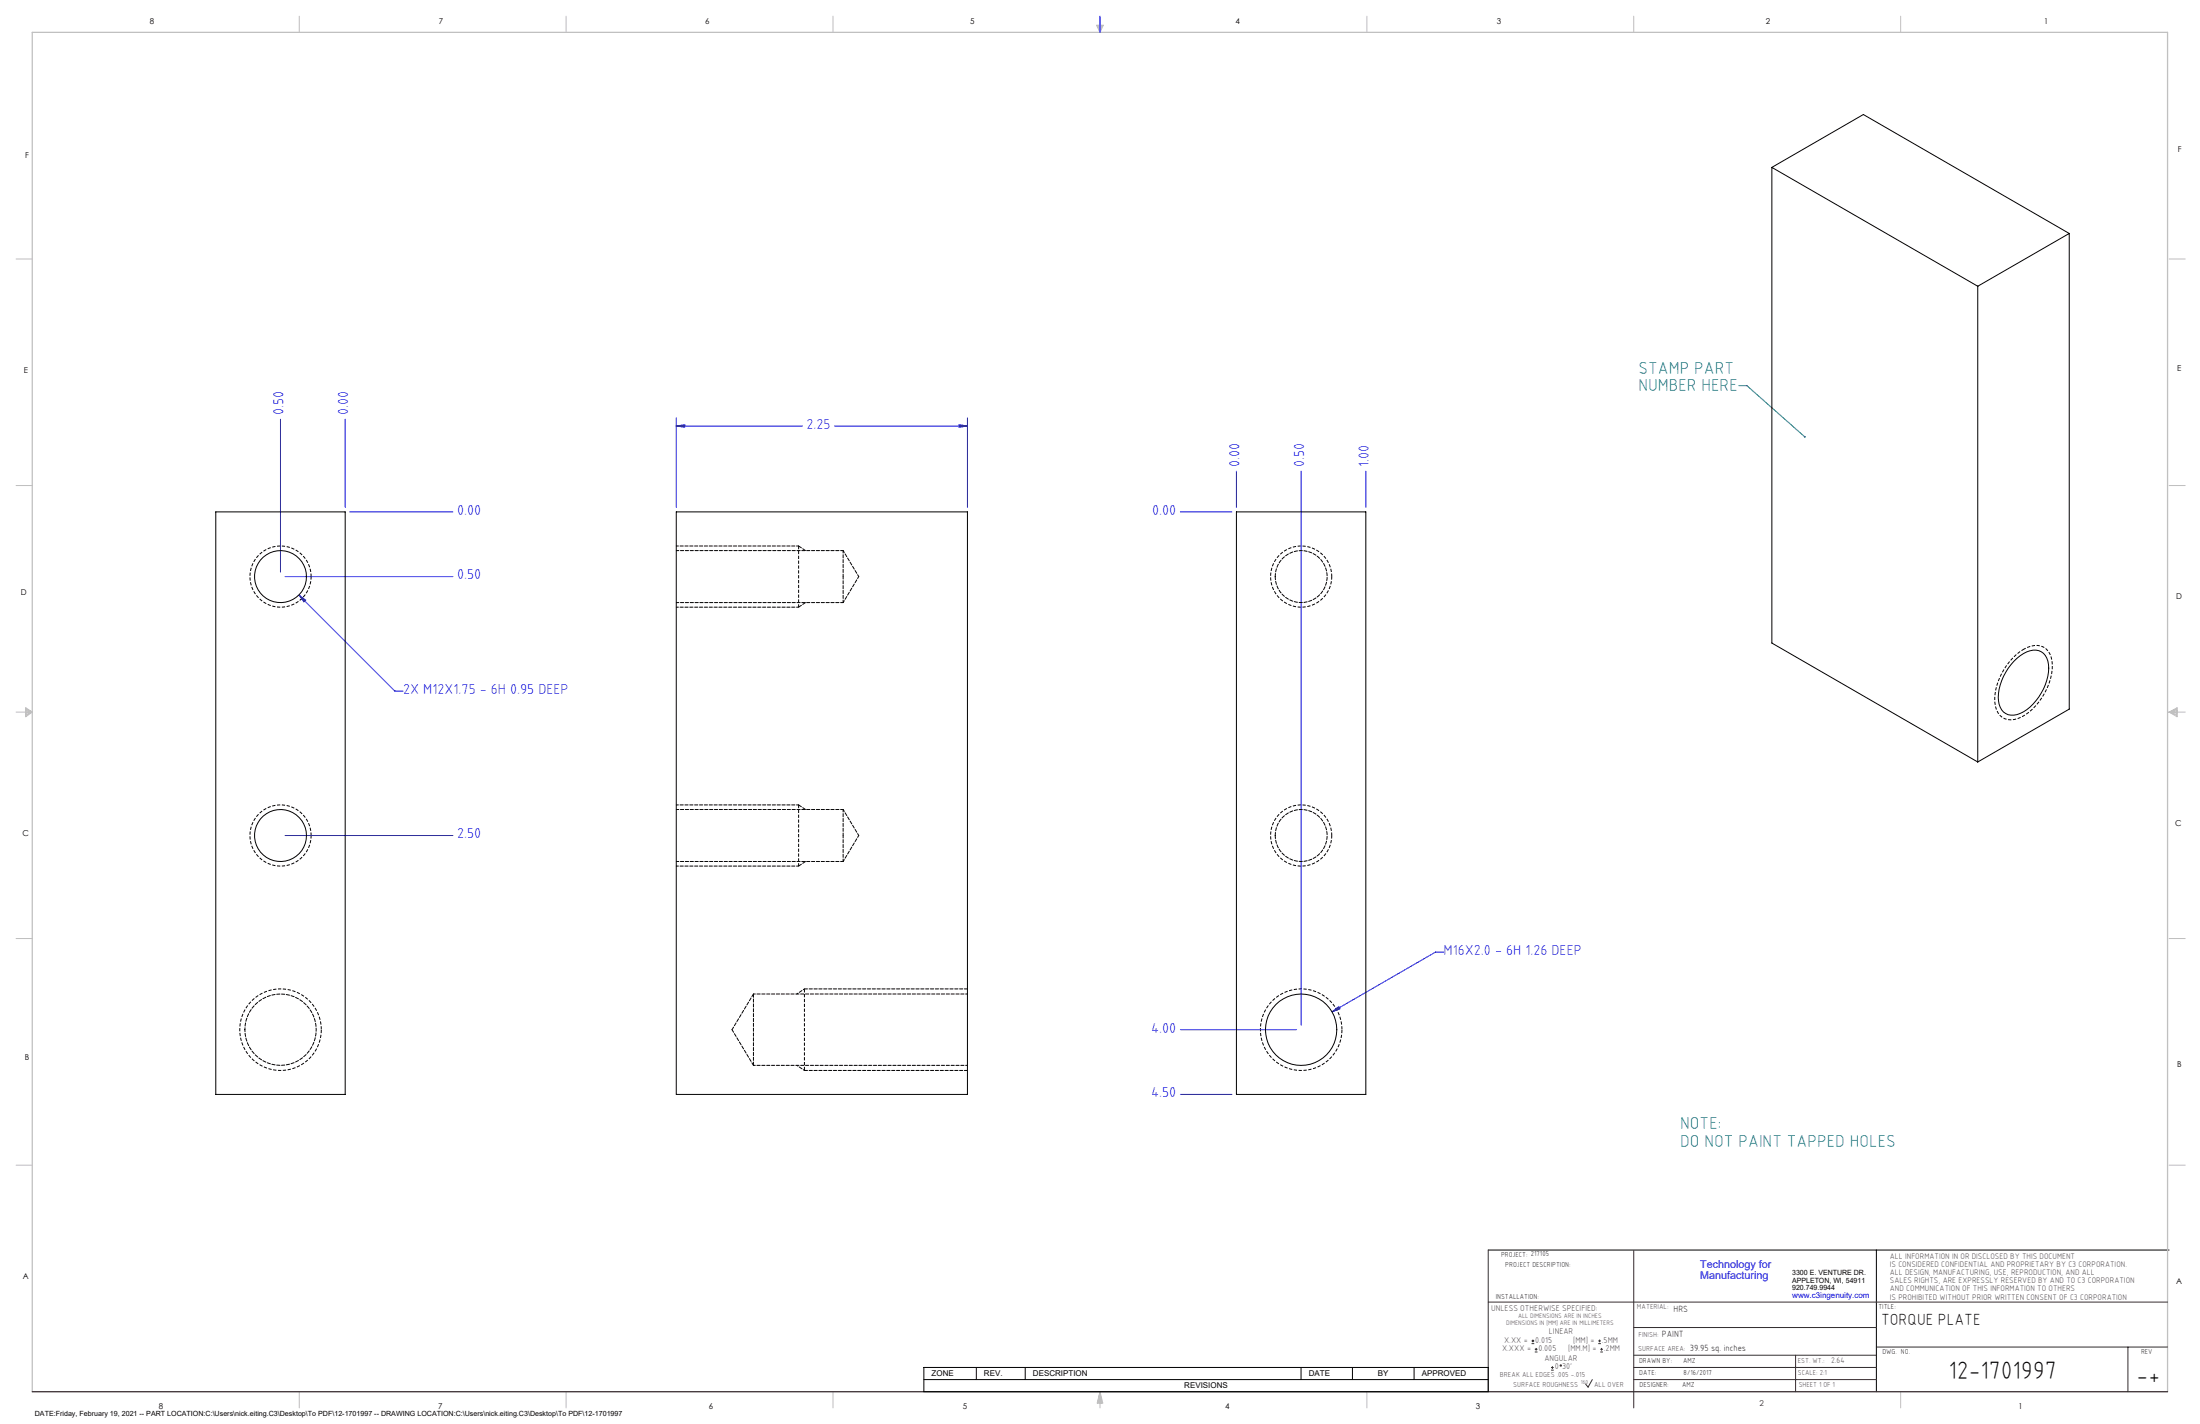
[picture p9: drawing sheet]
<svg xmlns="http://www.w3.org/2000/svg" width="864mm" height="559mm" viewBox="0 0 864 559" stroke-linecap="round" stroke-linejoin="round" font-family="sans-serif">
<path d="M584.2 490.5h267.3M736.6 490.5v55.6M362.7 536.6h221.5v9.5h-221.5zM383.3 536.6v4.8M402.4 536.6v4.8M510.7 536.6v4.8M530.9 536.6v4.8M555.1 536.6v4.8M362.7 541.4h221.5" fill="none" stroke="#000" stroke-width=".39"/>
<g fill="none" stroke="#c0c0c0" stroke-width=".39">
<path d="M117.5 6.4v6.3M222.2 6.4v6.3M327 6.4v6.3M430.4 9.9h2.7l-1.3 2.8zM430.9 9.9l.9 2.8M431.2 9.9l.6 2.8M432.1 9.9l-.3 2.8M432.6 9.9l-.8 2.8M536.6 6.4v6.3M641.3 6.4v6.3M746.1 6.4v6.3M6.3 101.6h6.4"/>
<path d="M851.5 101.6h6.3M6.3 190.5h6.4M851.5 190.5h6.3M6.3 279.4h6.4M10.1 277.7l2.6 1.7-2.6 1.9zM10.1 278.2l2.6 1.2M10.1 278.8l2.6 .6M12.7 279.4l-2.6 1.2M12.7 279.4l-2.6 .5M851.5 279.4h6.3M851.5 279.4l3.1 .5M851.5 279.4l3.1 1.2"/>
<path d="M851.5 279.4l3.1-1.7v3.6zM854.6 278.8l-3.1 .6M854.6 278.2l-3.1 1.2M6.3 368.3h6.4M851.5 368.3h6.3M6.3 457.2h6.4M851.5 457.2h6.3M117.5 546.1v6.4M222.2 546.1v6.4M327 546.1v6.4M431.8 546.1v6.4M431.8 546.1l1.1 4.5h-2.2z"/>
<path d="M431.8 546.1l.6 4.5M431.8 546.1l-.9 4.5M431.8 546.1l-.4 4.5M431.8 546.1l.3 4.5M536.6 546.1v6.4M746.1 546.1v6.4"/>
</g>
<path d="M12.7 546.1v-533.4h838.2v533.4" fill="none" stroke="#c0c0c0" stroke-width=".5"/>
<g fill="none" stroke="#00f" stroke-width=".39">
<path d="M431.8 6.4v6.3M110.1 164.5v60M135.5 164.5v34.6M265.5 167.2l3.3-.5v1zM265.5 164v35.1M265.5 167.2h49.5M327.6 167.2h52.2M376.4 166.7l3.4 .5-3.4 .5zM379.8 164v35.1M485.4 184.9v14.2M510.8 184.9v217.4M536.2 184.9v14.2"/>
<path d="M137.3 200.9h40.5M463.3 200.9h20.3M111.9 226.3h65.9M117.3 233.5l2.7 2-.7 .7zM117.3 233.5l37.7 37.7h3.2M111.9 327.9h65.9M566.7 373.6h-3.2l-40.6 23.5M522.9 397.1l2.6-2.1 .5 .9zM463.3 404.1h45.7M463.3 429.5h20.3"/>
</g>
<path d="M584.2 490.5v55.6M641.3 490.7v61.8M584.2 511h266.7M641.3 520.9h95.3M641.3 531.8h95.3M641.3 536.6h95.3M704.8 531.8v14.3M736.6 528.6h114.3M835.3 528.6v17.5M625.1 541.4l-1.7 2.9-1-1.2M641.3 541.4h95.3" fill="none" stroke="#382c30" stroke-width=".39"/>
<path d="M12.7 546.1h838.2" fill="none" stroke="#382c30" stroke-width=".5"/>
<path d="M126.1 404.1a16 16 0 0 0-23.6-14.1 16 16 0 0 0-1 27.5 16 16 0 0 0 24.6-12.3v-1.1M526.8 404.1a16 16 0 0 0-23.7-14.1 16 16 0 0 0-1 27.5 16 16 0 0 0 24.6-12.3l.1-1.1M315.8 420v-31.9" fill="none" stroke="#000" stroke-width=".39" stroke-dasharray="1.3 .6" stroke-dashoffset="-.1" stroke-linecap="butt"/>
<path d="M313.5 214.4v23.9M122.1 226.3a12 12 0 0 0-17.7-10.6 12 12 0 0 0-.8 20.6 12 12 0 0 0 18.5-9.1v-.9M522.8 226.3a12 12 0 0 0-17.7-10.6 12 12 0 0 0-.9 20.6 12 12 0 0 0 18.5-9.1l.1-.9M313.5 316v23.9M122.1 327.9a12 12 0 0 0-17.7-10.6 12 12 0 0 0-.8 20.6 12 12 0 0 0 18.5-9.1v-.9M522.8 327.9a12 12 0 0 0-17.7-10.6 12 12 0 0 0-.9 20.6 12 12 0 0 0 18.5-9.1l.1-.9" fill="none" stroke="#000" stroke-width=".39" stroke-dasharray="1.3 .6" stroke-dashoffset=".1" stroke-linecap="butt"/>
<path d="M794.3 254.8a7 7 0 0 1 9.7 .7 14 14 0 0 1 .4 12.6 23.1 23.1 0 0 1-12.2 13.8 6.4 6.4 0 0 1-9.1-6.3 24.6 24.6 0 0 1 11.2-20.8" fill="none" stroke="#000" stroke-width=".39" stroke-dasharray="1.3 .6" stroke-dashoffset=".3" stroke-linecap="butt"/>
<path d="M315.8 388.1l-3 2M312.8 418.1l3 2" fill="none" stroke="#000" stroke-width=".39" stroke-dasharray="1.3 .6" stroke-dashoffset=".7"/>
<path d="M379.8 388.1h-64M315.8 420.1h64" fill="none" stroke="#000" stroke-width=".39" stroke-dasharray="1.3 .6" stroke-dashoffset=".1"/>
<path d="M313.5 214.3v.1M316.2 216.1l-2.7-1.8M313.5 238.3l2.7-1.8M313.5 315.9v.1M316.2 317.7l-2.7-1.8M313.5 339.9l2.7-1.8M315.8 420.1v-.1" fill="none" stroke="#000" stroke-width=".39" stroke-dasharray="1.3 .6"/>
<path d="M313.5 214.3h-48M265.5 238.3h48M313.5 315.9h-48M265.5 339.9h48" fill="none" stroke="#000" stroke-width=".39" stroke-dasharray="1.3 .6" stroke-dashoffset=".4"/>
<path d="M682.6 151.3h3.1l22.8 20.1" fill="none" stroke="#008080" stroke-width=".39"/>
<path d="M708.2 171.3l.5-.1 .1 .4-.3-.2 .2 .3h-.4z" fill="#008080"/>
<g fill="#00f">
<path d="M376.4 166.7l3.4 .5-3.4 .5zM265.5 167.2l3.3-.5v1z"/>
<path d="M522.9 397.1l3.1-1.2-.5-.9zM117.3 233.5l2 2.7 .7-.7z"/>
</g>
<g fill="none" stroke="#000" stroke-width=".39">
<path d="M695.5 65.7l80.9 46.6M695.5 65.7l35.9-20.8 80.9 46.7M695.5 65.7v186.6l80.9 46.7M812.3 91.6v186.7l-35.9 20.7M812.3 91.6l-35.9 20.7M776.4 112.3v186.7M84.7 200.9h50.8v228.6h-50.8zM265.5 200.9h114.3v228.6h-114.3zM485.4 200.9h50.8v228.6h-50.8zM790.5 259.5a10.5 10.5 0 0 1 9.8-4.2 7.1 7.1 0 0 1 3.8 8.4 21.4 21.4 0 0 1-11.1 16.3 5.6 5.6 0 0 1-8.5-4.9 21 21 0 0 1 6-15.6z"/>
<circle cx="110.1" cy="226.3" r="10.2"/>
<circle cx="110.1" cy="327.9" r="10.2"/>
<circle cx="510.8" cy="404.1" r="14"/>
</g>
<path d="M295.8 390.1v28" fill="none" stroke="#000" stroke-width=".39" stroke-dasharray="1.3 .6"/>
<path d="M331 216.1h-65.5M265.5 236.5h65.5M331 226.3v-10.2M331 236.5v-10.2M331 317.7h-65.5M265.5 338.1h65.5M331 327.9v-10.2M331 338.1v-10.2" fill="none" stroke="#000" stroke-width=".39" stroke-dasharray="1.3 .6" stroke-dashoffset=".3"/>
<path d="M500.6 226.3a10.2 10.2 0 0 1 14.8-9.1 10.2 10.2 0 0 1 1.3 17.3 10.2 10.2 0 0 1-16-6.7l-.1-1.5M500.6 327.9a10.2 10.2 0 0 1 14.8-9.1 10.2 10.2 0 0 1 1.3 17.3 10.2 10.2 0 0 1-16-6.7l-.1-1.5M295.8 390.1l-8.4 14M287.4 404.1l8.4 14" fill="none" stroke="#000" stroke-width=".39" stroke-dasharray="1.3 .6" stroke-dashoffset=".1"/>
<path d="M379.8 390.1h-84M96.1 404.1a14 14 0 0 1 20.5-12.5 14 14 0 0 1 1.6 23.9 14 14 0 0 1-22-9.6l-.1-1.8M295.8 418.1h84" fill="none" stroke="#000" stroke-width=".39" stroke-dasharray="1.3 .6" stroke-dashoffset=".5"/>
<path d="M331 236.5l6.1-10.2M337.1 226.3l-6.1-10.2M331 338.1l6.1-10.2M337.1 327.9l-6.1-10.2" fill="none" stroke="#000" stroke-width=".39" stroke-dasharray="1.3 .6" stroke-dashoffset=".4"/>
<g fill="none" stroke="#382c30" stroke-width=".39">
<path d="M601.2 527.3h1.1M601.2 526.2h1.1M601.7 525.7v1M602.5 530.5h1M602.5 529.5h1M603 529v1M608.9 537.7h1M608.9 536.6h1M609.4 536.1v1.1M627.4 527.3h1M627.4 526.2h1M627.9 525.7v1"/>
<path d="M628.2 530.5h1M628.2 529.5h1M628.7 529v1"/>
<circle cx="612.7" cy="535.9" r=".27"/>
</g>
<g font-size="9.9">
<text x="764.9" y="541.1">12-1701997</text>
<text x="838.7" y="543.2">-+</text>
</g>
<g font-size="6.8" fill="#008080">
<text x="643.2" y="146.8">STAMP PART</text>
<text x="643.2" y="153.6">NUMBER HERE</text>
<text x="659.6" y="443.2">NOTE:</text>
<text x="659.6" y="450">DO NOT PAINT TAPPED HOLES</text>
</g>
<text font-size="6.3" x="738.4" y="519.9">TORQUE PLATE</text>
<g font-size="5.7" fill="#00f">
<text x="111.3" y="162.9" transform="rotate(-90 111.3 162.9)">0.50</text>
<text x="136.7" y="162.9" transform="rotate(-90 136.7 162.9)">0.00</text>
<text x="316.6" y="168.3">2.25</text>
<text x="486.5" y="183.3" transform="rotate(-90 486.5 183.3)">0.00</text>
<text x="511.9" y="183.3" transform="rotate(-90 511.9 183.3)">0.50</text>
<text x="537.3" y="183.3" transform="rotate(-90 537.3 183.3)">1.00</text>
<text x="179.4" y="202">0.00</text>
<text x="452.3" y="202">0.00</text>
<text x="179.4" y="227.4">0.50</text>
<text x="158.2" y="272.3">2X M12X1.75 - 6H 0.95 DEEP</text>
<text x="179.4" y="329">2.50</text>
<text x="566.7" y="374.8">M16X2.0 - 6H 1.26 DEEP</text>
<text x="451.9" y="405.2">4.00</text>
<text x="451.9" y="430.6">4.50</text>
</g>
<g font-size="4.2" fill="#00f">
<text x="667.4" y="497.7">Technology for</text>
<text x="667.4" y="502">Manufacturing</text>
</g>
<g font-size="3.5">
<text x="657" y="514.9">HRS</text>
<text x="652.4" y="524.7">PAINT</text>
<text x="663.3" y="530.1">39.95 sq. inches</text>
</g>
<g font-size="3.3" fill="#382c30">
<text x="585.4" y="514.4">UNLESS OTHERWISE SPECIFIED:</text>
<text x="590.4" y="526.8">X.XX =</text>
<text x="602.6" y="526.8">0.015</text>
<text x="608" y="523.6">LINEAR</text>
<text x="617.5" y="526.8">[MM] =</text>
<text x="628.8" y="526.8">.5MM</text>
<text x="589.6" y="530.1">X.XXX =</text>
<text x="603.9" y="530.1">0.005</text>
<text x="606.3" y="534">ANGULAR</text>
<text x="615.5" y="530.1">[MM.M] =</text>
<text x="629.6" y="530.1">.2MM</text>
<text x="610.3" y="537.3">0</text>
<text x="613.2" y="537.3">30'</text>
</g>
<g font-size="3.2">
<text x="58.8" y="9.6">8</text>
<text x="172.3" y="9.5">7</text>
<text x="276.8" y="9.5">6</text>
<text x="380.9" y="9.6">5</text>
<text x="485" y="9.5">4</text>
<text x="587.5" y="9.5">3</text>
<text x="693.1" y="9.5">2</text>
<text x="802.4" y="9.5">1</text>
<text x="854.9" y="59.8">F</text>
<text x="9.9" y="62">F</text>
<text x="9.3" y="146.5">E</text>
<text x="854.7" y="145.5">E</text>
<text x="8.2" y="233.6">D</text>
<text x="854.3" y="234.9">D</text>
<text x="8.9" y="328.1">C</text>
<text x="853.9" y="324.1">C</text>
<text x="9.7" y="415.8">B</text>
<text x="854.6" y="418.6">B</text>
<text x="9" y="502">A</text>
<text x="854.3" y="503.9">A</text>
<text x="62.3" y="552.9">8</text>
<text x="172" y="552.9">7</text>
<text x="278.3" y="552.9">6</text>
<text x="377.9" y="552.8">5</text>
<text x="481" y="552.8">4</text>
<text x="579.3" y="552.8">3</text>
<text x="792.4" y="552.8">1</text>
</g>
<g font-size="3.2" fill="#382c30">
<text x="741.9" y="494.1">ALL INFORMATION IN OR DISCLOSED BY THIS DOCUMENT</text>
<text x="741.9" y="497.3">IS CONSIDERED CONFIDENTIAL AND PROPRIETARY BY C3 CORPORATION.</text>
<text x="741.9" y="500.4">ALL DESIGN, MANUFACTURING, USE, REPRODUCTION, AND ALL</text>
<text x="741.9" y="503.6">SALES RIGHTS, ARE EXPRESSLY RESERVED BY AND TO C3 CORPORATION</text>
<text x="741.9" y="506.8">AND COMMUNICATION OF THIS INFORMATION TO OTHERS</text>
<text x="741.9" y="510">IS PROHIBITED WITHOUT PRIOR WRITTEN CONSENT OF C3 CORPORATION</text>
<text x="718.8" y="534.7">2.64</text>
<text x="690.7" y="551.6">2</text>
</g>
<text font-size="3.1" fill="#00f" x="703.5" y="509.2">www.c3ingenuity.com</text>
<g font-size="3.1">
<text x="365.7" y="540">ZONE</text>
<text x="386.3" y="540">REV.</text>
<text x="405.5" y="540">DESCRIPTION</text>
<text x="464.9" y="544.8">REVISIONS</text>
<text x="513.7" y="540">DATE</text>
<text x="540.9" y="540">BY</text>
<text x="558.1" y="540">APPROVED</text>
</g>
<g font-size="2.8">
<text x="589.2" y="493.3">PROJECT: 217105</text>
<text x="590.9" y="497.3">PROJECT DESCRIPTION:</text>
<text x="703.5" y="500.5">3300 E. VENTURE DR.</text>
<text x="703.5" y="503.3">APPLETON, WI, 54911</text>
<text x="587.1" y="509.6">INSTALLATION:</text>
<text x="703.5" y="506.2">920.749.9944</text>
<text x="737.3" y="513.8">TITLE:</text>
<text x="738.9" y="531.5">DWG. NO.</text>
<text x="840.5" y="531.3">REV</text>
<text x="643.4" y="534.9">DRAWN BY:</text>
<text x="643.5" y="539.7">DATE:</text>
<text x="660.7" y="534.7">AMZ</text>
<text x="660.9" y="539.6">8/16/2017</text>
<text x="643.6" y="544.4">DESIGNER:</text>
<text x="660.3" y="544.3">AMZ</text>
<text x="13.7" y="555.5">DATE:Friday, February 19, 2021 -- PART LOCATION:C:\Users\nick.eiting.C3\Desktop\To PDF\12-1701997 -- DRAWING LOCATION:C:\Users\nick.eiting.C3\Desktop\To PDF\12-1701997</text>
</g>
<g font-size="2.8" fill="#382c30">
<text x="642.6" y="513.8">MATERIAL:</text>
<text x="643.2" y="524.8">FINISH:</text>
<text x="643.1" y="530.1">SURFACE AREA:</text>
<text x="705.7" y="534.7">EST. WT.:</text>
<text x="705.7" y="539.7">SCALE: 2:1</text>
<text x="588.8" y="540.5">BREAK ALL EDGES .005 -.015</text>
<text x="594" y="544.2">SURFACE ROUGHNESS</text>
<text x="625.8" y="544.2">ALL OVER</text>
<text x="706.1" y="544.4">SHEET 1 OF 1</text>
</g>
<g font-size="2.5" fill="#382c30">
<text x="591.2" y="520.1">DIMENSIONS IN [MM] ARE IN MILLIMETERS</text>
<text x="595.9" y="517.3">ALL DIMENSIONS ARE IN INCHES</text>
</g>
<text font-size="2.2" fill="#382c30" x="620.6" y="542.9">160</text>
</svg>
